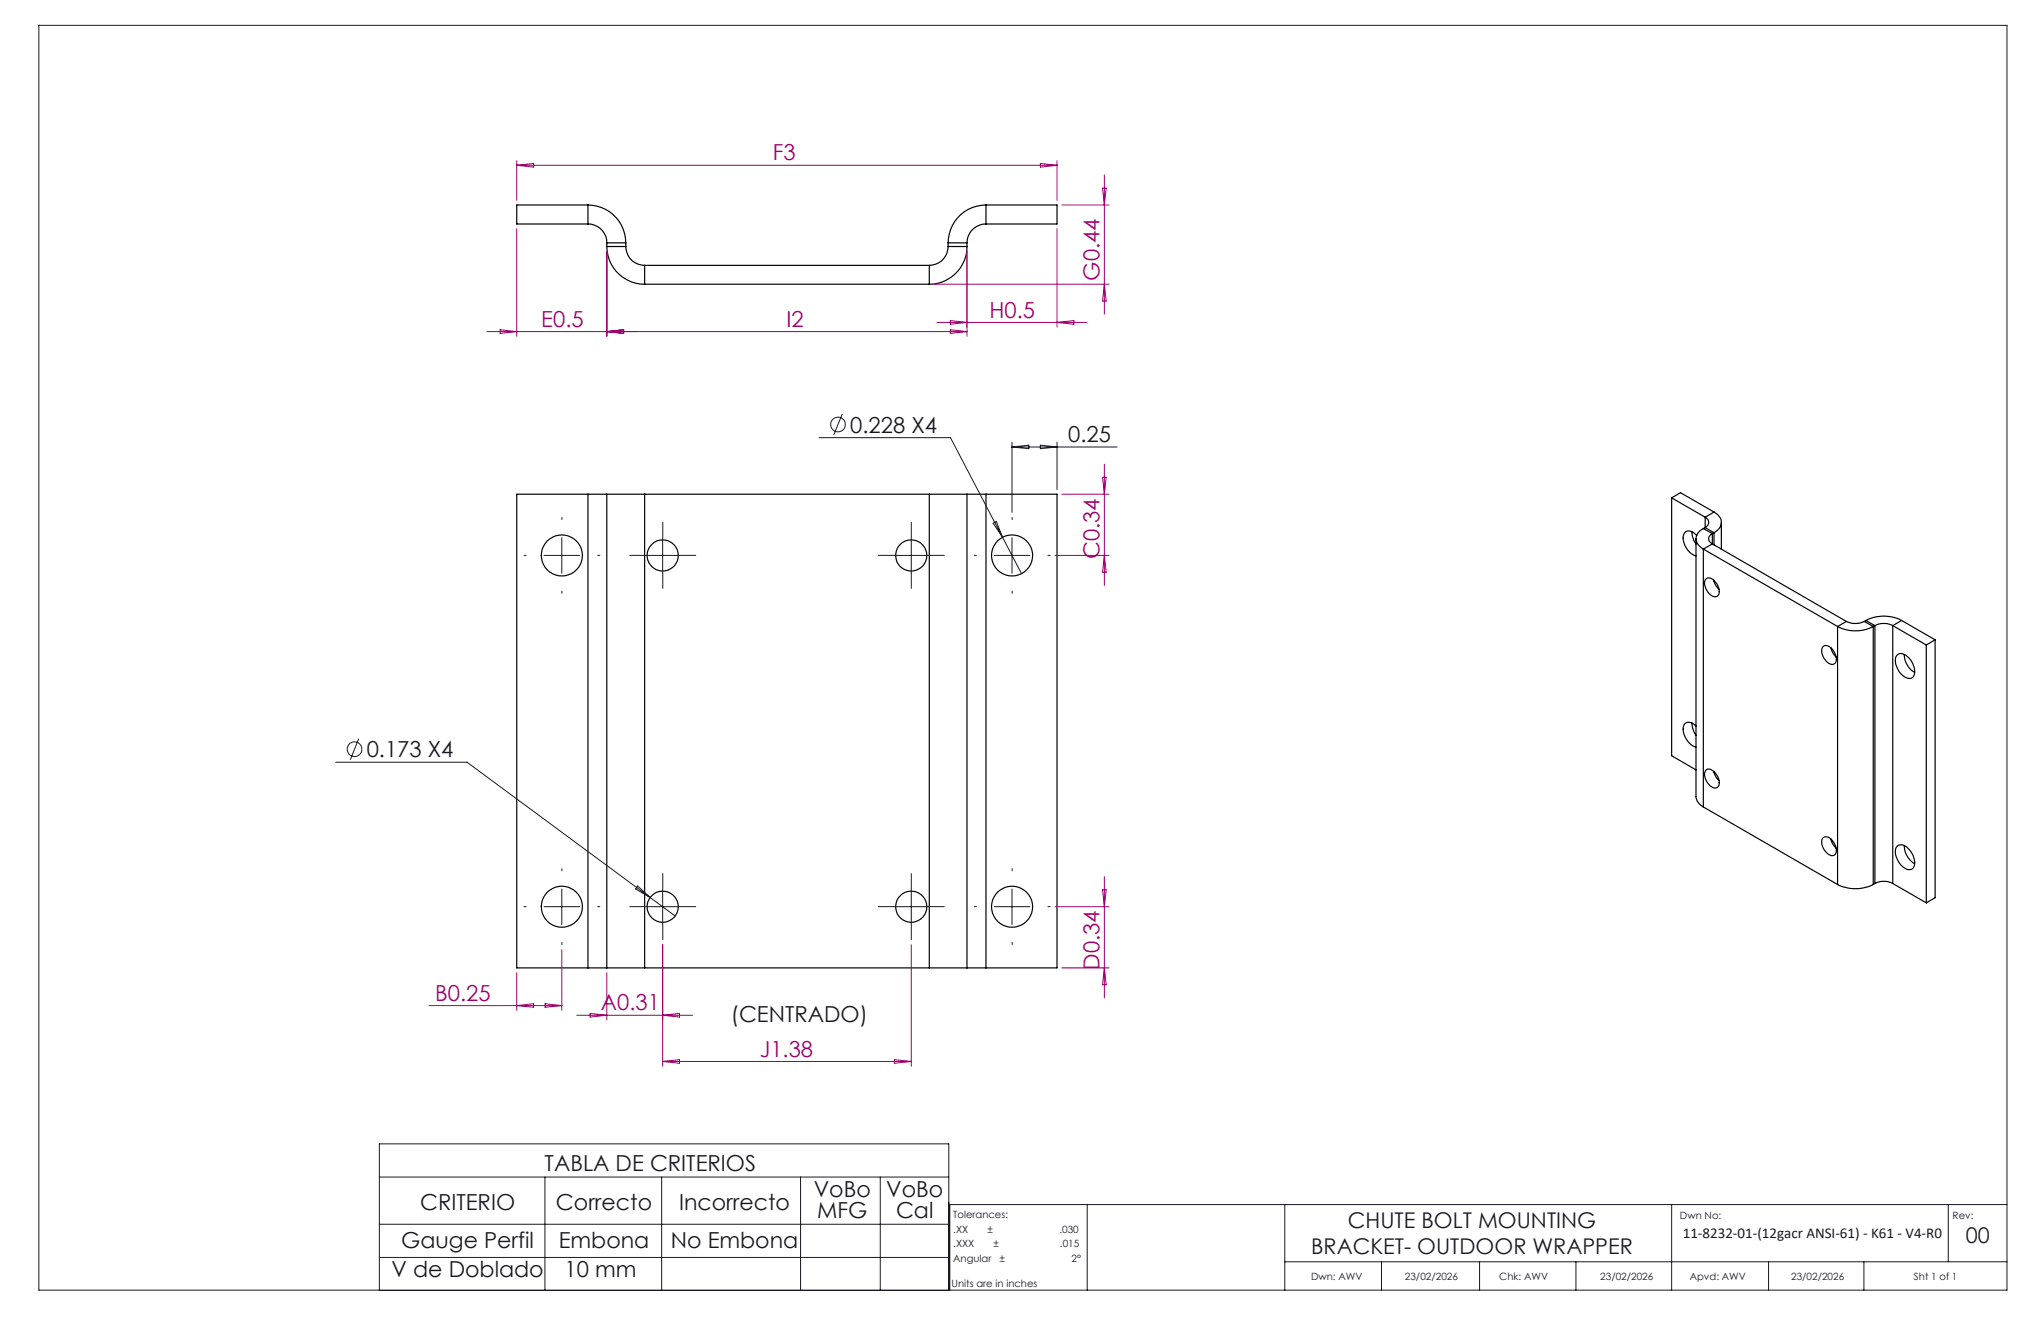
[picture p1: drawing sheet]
<svg xmlns="http://www.w3.org/2000/svg" width="432mm" height="279mm" viewBox="0 0 432 279" stroke-linecap="round" stroke-linejoin="round" font-family="sans-serif">
<g fill="none" stroke="#191924" stroke-width=".21">
<path d="M8.2 5.4h416.4v267.5h-416.4zM173.3 92.6h27.8l15 28.7M178.2 87.6l-1.8 4.4M214.1 93.5v14.9M214.1 94.5h22.2M214.1 94.5l3.6-.3v.7zM220.1 94.2l3.5 .3-3.5 .4zM223.6 93.5v10M115.1 117.5h7.5M118.9 113.7v7.5M136.5 117.5h7.5M140.2 113.7v7.5"/>
<path d="M189 117.5h7.5M192.8 113.7v7.5M210.1 110.7l.7-.4 1.3 3.3zM210.4 117.5h7.5M214.1 113.7v7.5M75.9 156.2l-1.8 4.5M71 161.2h27.8l44 32.5M115.1 191.8h7.5M118.9 188v7.5M134.9 187.4l2.6 2.4-3-1.8zM136.5 191.8h7.5M140.2 188v7.5"/>
<path d="M189 191.8h7.5M192.8 188v7.5M210.4 191.8h7.5M214.1 188v7.5M80.3 241.9h120.4v31h-120.4zM80.3 249h120.4M80.3 258.9h120.4M115.3 249v23.9M140 249v23.9M169.4 249v23.9M186.2 249v23.9M230 254.8v18.1"/>
<path d="M271.8 254.8v18.1M353.7 254.8v18.1M412.2 254.8v12.1M424.6 254.8h-223.7v18.1M80.3 266h120.4M271.8 266.9h152.8M292.3 266.9v6M313 266.9v6M333.4 266.9v6M374.2 266.9v6M394.3 266.9v6"/>
<circle cx="177.3" cy="89.8" r="1.56"/>
<circle cx="75" cy="158.5" r="1.55"/>
</g>
<g fill="none" stroke="#000" stroke-width=".25">
<path d="M124.4 47.4a3.9 3.9 0 0 1 4 4M124.4 43.4a8 8 0 0 1 8 8M124.4 43.4v4M124.4 43.4h-15.1v4h15.1M128.4 52.1a8 8 0 0 0 8 8M128.4 51.4v.7M128.4 52.1h4M128.4 51.4h4M132.4 52.1a3.9 3.9 0 0 0 4 4M132.4 51.4v.7M136.4 56.1v4M136.4 56.1h60.2"/>
<path d="M196.6 56.1v4M200.6 52.1a4 4 0 0 1-4 4M200.6 52.1h4M200.6 51.4v.7M200.6 51.4h4M204.6 52.1a8 8 0 0 1-8 8M204.6 51.4v.7M208.6 47.4a4 4 0 0 0-4 4M208.6 43.4a8 8 0 0 0-8 8M208.6 43.4v4M208.6 43.4h15v4h-15M136.4 60.1h60.2"/>
<path d="M124.4 104.5h4M124.4 104.5h-15.1v100.2h15.1M124.4 104.5v100.2M128.4 104.5h8M128.4 104.5v100.2M136.4 104.5v100.2M136.4 104.5h60.2M196.6 104.5h8M196.6 104.5v100.2M204.6 104.5h4M204.6 104.5v100.2M208.6 104.5h15v100.2h-15"/>
<path d="M208.6 104.5v100.2M353.7 105.3l7.1 4.1M353.7 105.3v54.5l5.1 3M353.7 105.3l1.8-1.1 7.1 4.1M358 112.5l.1 1 .7 1.6M358.8 113.9v54.8l.5 1.1 1.1 .9M359 113.2a1.86 1.86 0 0 0-2.5-.6 2.99 2.99 0 0 0 .4 3.6l.9 .9 1 .5M360.4 111.8a2.22 2.22 0 0 0-1.6 1.9 2.22 2.22 0 0 0 1.1 2.2l.5 .2M360.4 116.1l28.4 16.4M360.4 116.1v54.6M360.4 111.8l1.9 1.1M360.8 109.4a1.17 1.17 0 0 1 .7 1.1 1.17 1.17 0 0 1-.7 1.1"/>
<path d="M360.8 111.6l-.4 .2M360.8 111.6l1.8 1.1M360.8 109.4v2.2M362.3 112.9a1.15 1.15 0 0 0-.8 1 1.15 1.15 0 0 0 .8 1.1M362.3 115l-1.9 1.1M362.3 115l28.3 16.4M362.3 112.9v2.1M362.6 108.3a2.31 2.31 0 0 1 1.6 2.2 2.31 2.31 0 0 1-1.6 2.2M362.6 112.7l-.3 .2M362.6 112.7v2.6M362.6 108.3l-1.8 1.1M364.2 110.5v5.7"/>
<path d="M360.9 122.4a1.39 1.39 0 0 1 2 .7 2.32 2.32 0 0 1 .5 3 2 2 0 0 1-2.5-1.5l-.3-1.1 .1-.6zM362.5 122.7l.6 1.3 .6 .7M362.6 122.8v.2M385.7 136.7a1.83 1.83 0 0 1 2.4 1.3 1.89 1.89 0 0 1 0 2.4 1.54 1.54 0 0 1-2-.9 2.4 2.4 0 0 1-.4-2.8zM387.3 137l.4 .9 .8 1.1M388.8 132.5a8.2 8.2 0 0 0 7.5 0M388.8 132.5v54.6M390.6 131.4a4.4 4.4 0 0 0 3.8 0M390.6 131.4l-1.8 1.1M394.4 131.4l1.9 1.1M394.8 131.2a8.2 8.2 0 0 1 7.5 0M394.8 131.2l1.9 1.1"/>
<path d="M394.8 131.2l-.4 .2M396.3 132.5v54.6M396.7 132.3a4.1 4.1 0 0 1 3.7 0M396.7 132.3v54.6M396.7 132.3l-.4 .2M400.4 132.3l7.1 4.1M400.4 132.3v54.6M401.4 138.5a1.63 1.63 0 0 1 2.3 .5 3.5 3.5 0 0 1 1 4.2 1.69 1.69 0 0 1-2.3-.5 3.8 3.8 0 0 1-1.2-4zM402.3 131.2l-1.9 1.1M402.3 131.2l7.1 4.1M402.9 138.4a4.5 4.5 0 0 0 2.2 3.8M407.5 136.4v54.6"/>
<path d="M409.4 135.3l-1.9 1.1M409.4 135.3v54.6l-1.9 1.1M358 152.9l.1 1 .7 1.6M358.8 153.6a1.61 1.61 0 0 0-2.5-.4 4 4 0 0 0 2.5 4.8M360.4 170.7l28.4 16.4M360.9 162.9a1.39 1.39 0 0 1 2 .6 2.33 2.33 0 0 1 .5 3 1.57 1.57 0 0 1-2.1-.8 2.47 2.47 0 0 1-.4-2.8zM362.5 163.2l.6 1.2 .6 .7M362.6 163.2v.2M385.7 177.2a1.43 1.43 0 0 1 2 .6 2.37 2.37 0 0 1 .4 3 1.63 1.63 0 0 1-2-.8 2.42 2.42 0 0 1-.4-2.8zM387.3 177.4l.4 1 .8 1M401.4 179a1.63 1.63 0 0 1 2.3 .4 3.5 3.5 0 0 1 1 4.3 1.63 1.63 0 0 1-2.3-.5 3.9 3.9 0 0 1-1.2-4zM402.9 178.9a4.5 4.5 0 0 0 2.2 3.8"/>
<path d="M388.8 187.1a8.5 8.5 0 0 0 7.5 0M396.7 186.9a4.1 4.1 0 0 1 3.7 0M396.7 186.9l-.4 .2M400.4 186.9l7.1 4.1M124.4 204.7h4M128.4 204.7h8M136.4 204.7h60.2M196.6 204.7h8M204.6 204.7h4"/>
<circle cx="118.9" cy="117.5" r="4.3"/>
<circle cx="140.2" cy="117.5" r="3.3"/>
<circle cx="192.8" cy="117.5" r="3.3"/>
<circle cx="214.1" cy="117.5" r="4.3"/>
<circle cx="118.9" cy="191.8" r="4.3"/>
<circle cx="140.2" cy="191.8" r="3.3"/>
<circle cx="192.8" cy="191.8" r="3.3"/>
<circle cx="214.1" cy="191.8" r="4.3"/>
</g>
<g fill="none" stroke="#191924" stroke-width=".21" stroke-dasharray="15.2 1.3 1.3 1.3" stroke-linecap="butt">
<path d="M111.4 117.5h-.6M118.9 110v-.6M126.4 117.5h.6M136.5 117.5h-3.3M140.2 113.7v-3.3M144 117.5h3.3M189 117.5h-3.2M192.8 113.7v-3.3M196.5 117.5h3.3M206.6 117.5h-.6M214.1 110v-.6M221.6 117.5h.6"/>
<path d="M118.9 125v.6M140.2 121.2v3.3M192.8 121.2v3.3M214.1 125v.6M111.4 191.8h-.6M118.9 184.3v-.6M118.9 199.3v.6M126.4 191.8h.6M136.5 191.8h-3.3M140.2 188v-3.3M140.2 195.5v3.3M144 191.8h3.3"/>
<path d="M189 191.8h-3.2M192.8 188v-3.3M192.8 195.5v3.3M196.5 191.8h3.3M206.6 191.8h-.6M214.1 184.3v-.6M214.1 199.3v.6M221.6 191.8h.6"/>
</g>
<g fill="none" stroke="#a0006e" stroke-width=".21">
<path d="M109.3 34v8.4M109.3 35l3.6-.4v.7zM109.3 35h114.3M220.1 34.6l3.5 .4-3.5 .3zM223.6 34v8.4M233.3 39.8h.7l-.4 3.6zM233.6 37v29.5M109.3 48.4v22.7M128.4 53.1v18M204.6 53.1v18M223.6 48.4v20.8M224.6 43.4h10"/>
<path d="M103 70.1h101.6M105.8 69.7l3.5 .4-3.5 .4zM128.4 70.1l3.5-.4v.8zM197.6 60.1h37M198.2 68.2h31.8M201 67.8l3.6 .4-3.6 .4zM201 69.7l3.6 .4-3.6 .4zM223.6 68.2l3.6-.4v.8zM233.6 60.1l.4 3.6h-.7zM233.6 98.2v25.6M223.2 117.5h11.4M224.6 104.5h10"/>
<path d="M233.3 101h.7l-.4 3.5zM233.6 117.5l.4 3.5h-.7zM140.2 199.8v25.7M192.8 199.8v25.7M223.2 191.8h11.4M233.3 188.2h.7l-.4 3.6zM233.6 185.4v25.7M90.8 212.7h28.1M109.3 205.7v8M109.3 212.7l3.6-.4v.7zM115.3 212.3l3.6 .4-3.6 .3zM118.9 200.9v12.8"/>
<path d="M122 214.7h24.5M124.8 214.3l3.6 .4-3.6 .4zM128.4 205.7v10M140.2 214.7l3.6-.4v.8zM224.6 204.7h10M233.6 204.7l.4 3.6h-.7zM140.2 224.5h52.6M140.2 224.5l3.6-.4v.8zM189.2 224.1l3.6 .4-3.6 .4z"/>
</g>
<g font-size="4.7" fill="#a0006e">
<text x="163.5" y="33.9">F3</text>
<text x="232.6" y="59.4" transform="rotate(-90 232.6 59.4)">G0.44</text>
<text x="114.5" y="69.1">E0.5</text>
<text x="166.4" y="69.1">I2</text>
<text x="209.3" y="67.2">H0.5</text>
<text x="232.6" y="118.3" transform="rotate(-90 232.6 118.3)">C0.34</text>
<text x="232.6" y="205.1" transform="rotate(-90 232.6 205.1)">D0.34</text>
<text x="92.1" y="211.6">B0.25</text>
<text x="127.1" y="213.7">A0.31</text>
<text x="160.7" y="223.5">J1.38</text>
</g>
<g font-size="4.7" fill="#191924">
<text x="179.9" y="91.5">0.228 X4</text>
<text x="226" y="93.5">0.25</text>
<text x="77.6" y="160.2">0.173 X4</text>
<text x="154.6" y="216.2">(CENTRADO)</text>
<text x="115.2" y="247.6">TABLA DE CRITERIOS</text>
<text x="88.9" y="255.9">CRITERIO</text>
<text x="117.6" y="255.9">Correcto</text>
<text x="143.7" y="255.9">Incorrecto</text>
<text x="172.2" y="253.1">VoBo</text>
<text x="172.9" y="257.6">MFG</text>
<text x="187.5" y="253.1">VoBo</text>
<text x="189.6" y="257.6">Cal</text>
<text x="84.9" y="263.9">Gauge Perfil</text>
<text x="118.2" y="263.9">Embona</text>
<text x="141.9" y="263.9">No Embona</text>
<text x="82.8" y="270.1">V de Doblado</text>
<text x="119.4" y="270.1">10 mm</text>
</g>
<g font-size="4.6" fill="#191924">
<text x="285.2" y="259.7">CHUTE BOLT MOUNTING</text>
<text x="415.9" y="263">00</text>
<text x="277.4" y="265.3">BRACKET- OUTDOOR WRAPPER</text>
</g>
<text font-size="3.2" fill="#191924" x="356" y="261.8">11-8232-01-(12gacr ANSI-61) - K61 - V4-R0</text>
<g font-size="2.1" fill="#191924">
<text x="201.7" y="257.6">Tolerances:</text>
<text x="355.4" y="257.8">Dwn No:</text>
<text x="413.1" y="257.8">Rev:</text>
<text x="201.7" y="260.7">.XX</text>
<text x="201.7" y="263.9">.XXX</text>
<text x="208.9" y="260.7">±</text>
<text x="210.2" y="263.9">±</text>
<text x="224.1" y="260.7">.030</text>
<text x="224.3" y="263.9">.015</text>
<text x="201.7" y="267">Angular</text>
<text x="211.5" y="267">±</text>
<text x="226.7" y="267">2°</text>
<text x="201.3" y="272.3">Units are in inches</text>
<text x="277.4" y="270.7">Dwn: AWV</text>
<text x="297.2" y="270.7">23/02/2026</text>
<text x="317.2" y="270.7">Chk: AWV</text>
<text x="338.6" y="270.7">23/02/2026</text>
<text x="357.5" y="270.7">Apvd: AWV</text>
<text x="378.9" y="270.7">23/02/2026</text>
<text x="404.9" y="270.7">Sht 1 of 1</text>
</g>
</svg>
